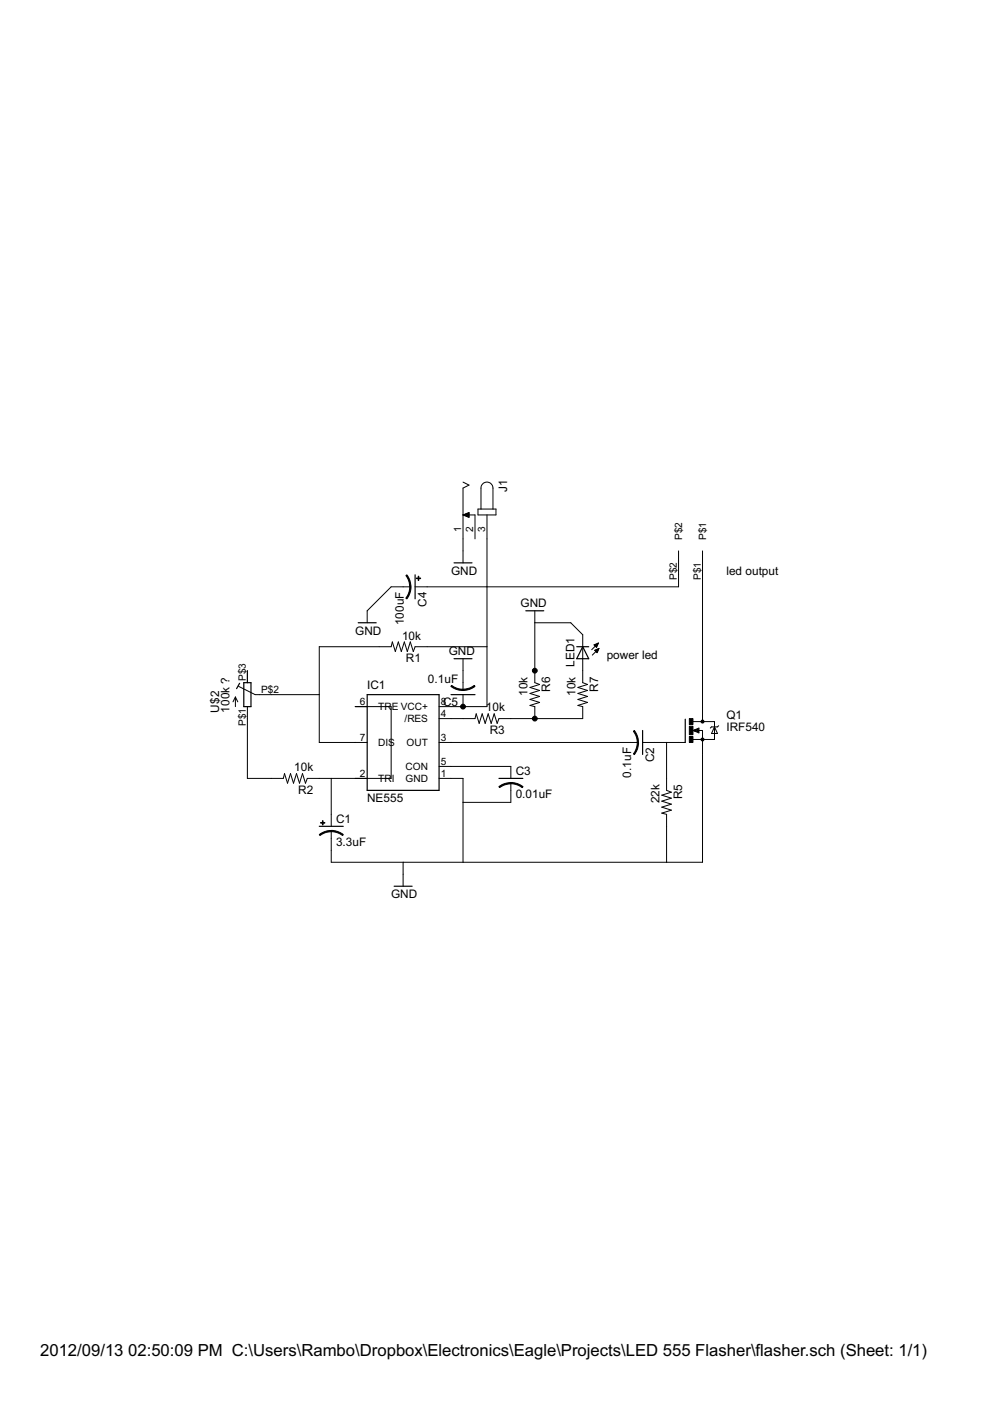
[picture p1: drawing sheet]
<svg xmlns="http://www.w3.org/2000/svg" width="210mm" height="297mm" viewBox="0 0 210 297" stroke-linecap="round" stroke-linejoin="round" font-family="sans-serif">
<g fill="none" stroke="#000" stroke-width=".25">
<path d="M96.3 119.3h3.8M75.9 132h3.9M88 121.9v5.1M96.3 139.7h3.8M111.5 129.5h3.8M122.3 137.1h2.5M123.5 137.1l1.3 2.6h-2.5zM50.8 144.9l-.6 1.1M51.7 144.7h1.5v5.1h-1.5zM77.9 147.3h15.2v20.3h-15.2zM95.6 147.3h5.1M136.2 154.9v5.1"/>
<path d="M145.3 152.5v4.9M67.7 175.2h5.1M105.8 165h5M83.6 187.9h3.8"/>
</g>
<g fill="none" stroke="#000" stroke-width=".21">
<path d="M98.2 109.2h2.5v5.1M98.2 102.2l1.2 .6-1.2 .7v15.8M98.2 109.2l1.2-.5v1zM98.3 109.2h1.1M98.4 109.1h1M98.6 109.3h.8M98.7 109h.7M98.9 109.5h.5M99 108.9h.4M99.2 109.6h.2M99.3 108.8h.1M101.3 107.9h3.9v1.3h-3.9z"/>
<path d="M102 107.9v-4.4a1.27 1.27 0 0 1 1.3-1.3 1.27 1.27 0 0 1 1.2 1.3v4.4M103.3 109.2v40.6h-10.2M143.9 116.8v7.6h-55.9M148.9 116.8v36.2M87 124.4h-4.1l-5 5.1v2.5M98.2 139.7v6.6M103.3 137.1h-15.3l-.4 1-.6-2-.6 2-.7-2-.6 2-.6-2-.7 2-.6-2-.3 1h-15.2v20.3h10.2M113.4 132h7.6l2.5 2.6v10.1l1.1 .4-2.1 .7 2.1 .6-2.1 .6 2.1 .7-2.1 .6 2.1 .6-2.1 .7 1 .2v2.6h-17.7l-.4 1-.6-2.1-.7 2.1-.6-2.1-.6 2.1-.7-2.1-.6 2.1-.6-2.1-.3 1.1h-7.6M113.4 129.5v15.2l1 .4-2 .7 2 .6-2 .6 2 .7-2 .6 2 .6-2 .7 1 .2v2.6M126 136.7l.9-.3-.4 .8zM126 136.7h.7M126.1 137.9l.9-.4-.4 .9z"/>
<path d="M126.1 136.8h.5M126.2 137.9h.6M126.2 137h.4M126.2 137.8h.7M126.3 136.6h.4M126.3 138h.4M126.3 137.1h.2M126.4 138.2h.3M126.4 137.2h.1M126.5 138.3h.1M126.5 137.7h.4M126.6 136.5h.2"/>
<path d="M126.8 137.6h.2M126.8 136.4h.1M126.9 136.4l-1.4 1.4M127 137.5l-1.4 1.4M49.9 147.8v2M49.9 147.8l-.5 1M49.9 147.8l.5 1M50.6 145.5l3.5 1.8h13.6M52.5 149.8v15.2h7.6l.2-1 .7 2.1 .6-2.1 .6 2.1 .7-2.1 .6 2.1 .6-2.1 .7 2.1 .4-1.1h17.7v-15.2h-7.6M52.5 142.2v2.5M93.1 157.4h42.1M98.2 147.3v2.5"/>
<path d="M136.2 157.4h9.1M141.3 157.4v10.2l1 .4-2 .6 2 .6-2 .7 2 .6-2 .6 2 .7-2 .6 1 .3v10.1M146.9 154.9l1.3-.5v1zM146.9 153h4.6v3.8h-4.6M148.1 154.9h.8v27.9h-78.7v-6.6M151.5 154.1l.6 1.4h-1.2zM152.4 153.9l-.3 .2h-1.2l-.3 .3M70.2 165v10.2M93.1 165h5.1v17.8M93.1 162.5h15.2v2.5M108.3 166.1v4h-10.1M85.5 182.8v5.1"/>
</g>
<path d="M148.1 154.6l-.9 .3 .9 .2v-.2h-.3" fill="none" stroke="#000" stroke-width=".32"/>
<g fill="#000" stroke="#000" stroke-width=".21">
<path d="M86.9 124.4h.2v.8l-.4 1.1-.4 .7-.3-.2 .6-.9z" fill-rule="evenodd"/>
<path d="M86.1 122l.2-.1 .4 .7 .4 1.8h-.2l-.2-1z" fill-rule="evenodd"/>
<path d="M95.8 145.3l1.3 .7 1.1 .1v.3l-.9-.1-1-.3-.7-.5z" fill-rule="evenodd"/>
<path d="M98.2 146.1l1.5-.3 .9-.5 .1 .2-1.2 .7-1.3 .2z" fill-rule="evenodd"/>
<path d="M135.1 157.4h.3v.3a3.9 3.9 0 0 1-.9 2.3l-.2-.2 .7-1.3z" fill-rule="evenodd"/>
<path d="M134.3 155l.2-.1 .4 .7 .4 1 .1 .8h-.3l-.1-1z" fill-rule="evenodd"/>
<path d="M148.7 152.7h.5v.5h-.5z" fill-rule="evenodd"/>
<path d="M67.7 177l1.2-.7 1.3-.2v.2l-1 .2-1.4 .6z" fill-rule="evenodd"/>
<path d="M70.2 176.1l1.4 .2 1.2 .7-.2 .1-1.3-.6-1.1-.2z" fill-rule="evenodd"/>
<path d="M105.8 166.8l1.2-.7 1.3-.2v.3l-1.5 .3-.9 .5z" fill-rule="evenodd"/>
<path d="M108.3 165.9l1.4 .2 1.2 .7-.2 .2-.9-.5-1.5-.3z" fill-rule="evenodd"/>
<circle cx="98.2" cy="149.8" r=".51"/>
<circle cx="113.4" cy="152.4" r=".51"/>
<circle cx="113.4" cy="142.2" r=".51"/>
<circle cx="148.9" cy="156.8" r=".33"/>
</g>
<path d="M88.3 122.6h.9v.1h-.9zM88.7 122.2h.1v.9h-.1zM146.2 156.1h.7v1.3h-.7zM146.2 152.4h.7v1.2h-.7zM146.2 154h.7v1.8h-.7zM68 174.4h.9v.1h-.9zM68.4 174h.1v.9h-.1z" fill="#000" stroke="#000" stroke-width=".21"/>
<g font-size="4">
<text x="8.5" y="287.5">2012/09/13</text>
<text x="27.2" y="287.5">02:50:09 PM C:\Users\Rambo\Dropbox\Electronics\Eagle\Projects\LED 555 Flasher\flasher.sch (Sheet: 1/1)</text>
</g>
<g font-size="2.8">
<text x="107.6" y="104.2" transform="rotate(-90 107.6 104.2)">J1</text>
<text x="95.6" y="121.9">GND</text>
<text x="154" y="121.9">led output</text>
<text x="90.4" y="128.6" transform="rotate(-90 90.4 128.6)">C4</text>
<text x="110.4" y="128.7">GND</text>
<text x="75.3" y="134.6">GND</text>
<text x="85.2" y="135.6">10k</text>
<text x="85.6" y="132.5" transform="rotate(-90 85.6 132.5)">100uF</text>
<text x="86.1" y="140.4">R1</text>
<text x="95.2" y="138.9">GND</text>
<text x="121.8" y="141.3" transform="rotate(-90 121.8 141.3)">LED1</text>
<text x="128.6" y="139.7">power led</text>
<text x="77.8" y="146">IC1</text>
<text x="90.7" y="144.9">0.1uF</text>
<text x="94" y="149.7">C5</text>
<text x="111.9" y="147.5" transform="rotate(-90 111.9 147.5)">10k</text>
<text x="116.7" y="146.7" transform="rotate(-90 116.7 146.7)">R6</text>
<text x="122" y="147.5" transform="rotate(-90 122 147.5)">10k</text>
<text x="126.8" y="146.7" transform="rotate(-90 126.8 146.7)">R7</text>
<text x="46.5" y="151.1" transform="rotate(-90 46.5 151.1)">U$2</text>
<text x="48.6" y="151.1" transform="rotate(-90 48.6 151.1)">100k ?</text>
<text x="103" y="150.8">10k</text>
<text x="103.9" y="155.6">R3</text>
<text x="154" y="154.9">IRF540</text>
<text x="154" y="152.3">Q1</text>
<text x="138.7" y="161.6" transform="rotate(-90 138.7 161.6)">C2</text>
<text x="62.4" y="163.5">10k</text>
<text x="109.3" y="164.4">C3</text>
<text x="133.8" y="164.9" transform="rotate(-90 133.8 164.9)">0.1uF</text>
<text x="63.2" y="168.3">R2</text>
<text x="77.8" y="170.1">NE555</text>
<text x="109.3" y="169.2">0.01uF</text>
<text x="139.8" y="170.4" transform="rotate(-90 139.8 170.4)">22k</text>
<text x="144.6" y="169.5" transform="rotate(-90 144.6 169.5)">R5</text>
<text x="71.2" y="179.4">3.3uF</text>
<text x="71.2" y="174.6">C1</text>
<text x="82.9" y="190.4">GND</text>
</g>
<g font-size="2.4">
<text x="97.8" y="112.7" transform="rotate(-90 97.8 112.7)">1</text>
<text x="100.3" y="112.7" transform="rotate(-90 100.3 112.7)">2</text>
<text x="102.9" y="112.7" transform="rotate(-90 102.9 112.7)">3</text>
<text x="144.6" y="114.5" transform="rotate(-90 144.6 114.5)">P$2</text>
<text x="149.7" y="114.5" transform="rotate(-90 149.7 114.5)">P$1</text>
<text x="143.5" y="122.9" transform="rotate(-90 143.5 122.9)">P$2</text>
<text x="148.6" y="122.9" transform="rotate(-90 148.6 122.9)">P$1</text>
<text x="52.1" y="144.4" transform="rotate(-90 52.1 144.4)">P$3</text>
<text x="55.4" y="146.9">P$2</text>
<text x="76.3" y="149.5">6</text>
<text x="93.4" y="149.5">8</text>
<text x="52.1" y="154" transform="rotate(-90 52.1 154)">P$1</text>
<text x="80.2" y="150.6">TR</text>
<text x="83" y="150.6">E VCC+</text>
<text x="85.8" y="153.1">/RES</text>
<text x="93.4" y="152">4</text>
<text x="76.3" y="157.1">7</text>
<text x="80.2" y="158.2">DIS</text>
<text x="86.2" y="158.2">OUT</text>
<text x="93.4" y="157.1">3</text>
<text x="76.3" y="164.7">2</text>
<text x="80.2" y="165.8">TRI</text>
<text x="86" y="165.8">GND</text>
<text x="86" y="163.3">CON</text>
<text x="93.4" y="164.7">1</text>
<text x="93.4" y="162.1">5</text>
</g>
</svg>
